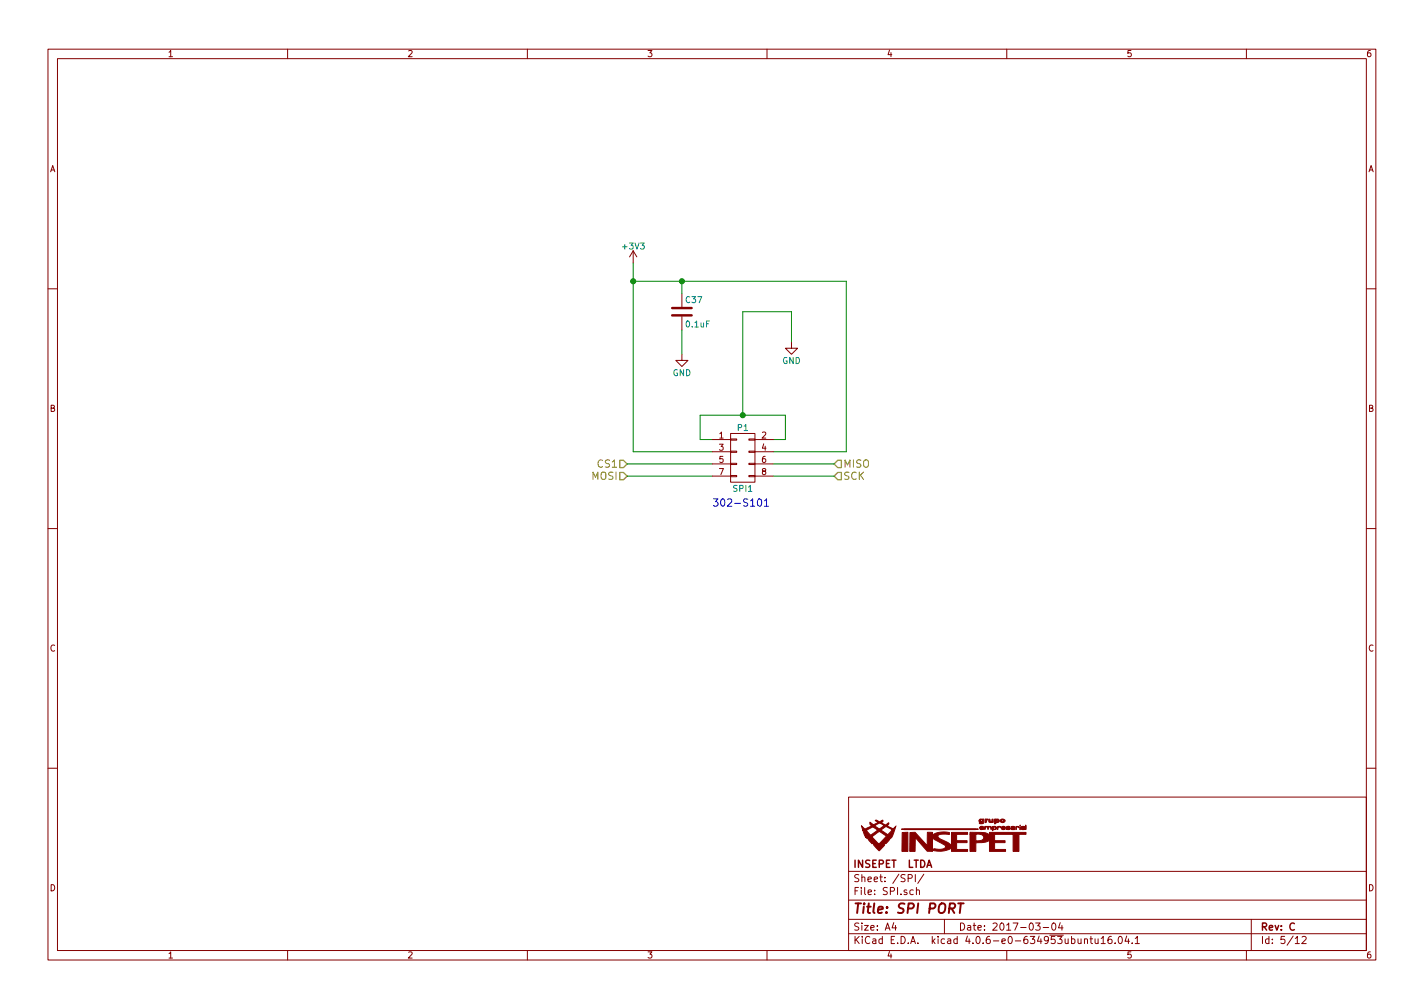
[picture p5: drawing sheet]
<svg xmlns="http://www.w3.org/2000/svg" width="297mm" height="210mm" viewBox="0 0 297 210" stroke-linecap="round" stroke-linejoin="round" font-family="sans-serif">
<g fill="none" stroke="#840000" stroke-width=".21">
<path d="M10 10.3h277v189.9h-277zM12 12.2h273v186.1h-273zM60 10.3v1.9M110 10.3v1.9M160 10.3v1.9M210 10.3v1.9M260 10.3v1.9M132.1 52.3l-.8 1.3M132.1 52.3v2.6M132.1 52.3l.7 1.3M10 60.2h2M142.2 73.9v1.3h1.3l-1.3 1.2-1.2-1.2h1.2"/>
<path d="M142.2 61.2v2.8M142.2 66v2.8M165.1 71.4v1.2h1.3l-1.3 1.3-1.3-1.3h1.3M285 60.2h2M148.6 91.7h3.8M148.6 94.2h3.8M148.6 96.8h3.8M148.6 99.3h3.8M152.4 99.2h1.3v.2h-1.3zM152.4 96.6h1.3v.3h-1.3zM152.4 94.1h1.3v.3h-1.3zM152.4 91.6h1.3v.2h-1.3z"/>
<path d="M152.4 90.4h5.1v10.2h-5.1zM156.2 99.2h1.3v.2h-1.3zM156.2 96.6h1.3v.3h-1.3zM156.2 94.1h1.3v.3h-1.3zM156.2 91.6h1.3v.2h-1.3zM157.5 91.7h3.8M157.5 94.2h3.8M157.5 96.8h3.8M157.5 99.3h3.8M10 110.3h2M285 110.3h2M10 160.2h2"/>
<path d="M177 166.3h108v32h-108zM285 160.2h2M60 198.3v1.9M110 198.3v1.9M160 198.3v1.9M177 194.8h108M177 191.8h108M177 187.8h108M177 181.8h108M186.4 192.5l-.3 1h.9M186.8 193v1M189.4 183.2l.7-.1 .2-.2-.1-.3-.2-.2h-.6v1.5"/>
<path d="M190.5 185.7l-.4-.1-.3 .3 .1 .6 .2 .1 .4-.1M190.9 182.4v1.5M191.2 185.7l.2-.1 .3 .1 .1 .9M191.2 185.1v1.5M192.7 182.3l-1.3 2M197 191.8v3M210 198.3v1.9M216 192.5h1l-.5 .6 .4 .1v.7l-.2 .1-.7-.1M217.6 193.5h1.1M219.5 192.7l.2-.2a.8 .8 0 0 1 .6 .8 .8 .8 0 0 1-.6 .7l-.3-.5zM221.2 192.5l-.4 1h.9M221.5 193v1"/>
<path d="M226.2 196l.2-.2 .4 .1v.9M226.2 195.8v1M227.4 195.8h.5M227.6 195.3v1.3l.3 .2M228.4 195.8l.1 .9 .4 .1 .2-.1M229.1 195.8v1M229.7 195.8l.4-.5v1.5M229.7 196.8h.9M231.8 195.3l-.4 .1a1.11 1.11 0 0 0-.1 1.3l.4 .1 .2-.1 .1-.5-.3-.3-.4 .1-.2 .2M232.6 196.7v.1M233.4 195.5l.2-.2a.8 .8 0 0 1 .5 .8 .8 .8 0 0 1-.5 .7l-.4-.5zM235 195.2l-.3 1.1h.9"/>
<path d="M235.4 195.8v1M236.2 196.7v.1M236.8 195.8l.4-.5v1.5M236.8 196.8h.9M260 198.3v1.9M261 191.8v6.5M270.2 195.8l.4-.5v1.5M270.2 196.8h.8M271.6 195.5l.6-.2 .3 .5-1 1h1"/>
</g>
<path d="M199.9 188.4h1.1M200.4 188.4l-.2 2" fill="none" stroke="#840000" stroke-width=".41"/>
<path d="M140.2 65.8h4.1M140.2 64.3h4.1" fill="none" stroke="#840000" stroke-width=".51"/>
<path d="M129.3 96h.7l.8 .8-.8 .7h-.7zM129.3 98.5h.7l.8 .8-.8 .8h-.7zM174.8 96h.7v1.5h-.7l-.8-.7zM174.8 98.5h.7v1.6h-.7l-.8-.8z" fill="none" stroke="#848400" stroke-width=".25"/>
<path d="M132.1 54.9v39.3h16.5M132.1 58.7h44.4v35.5h-15.2M142.2 58.7v2.5M142.2 68.8v5.1M165.1 71.4v-6.4h-10.2v21.6M130.8 96.8h17.8M130.8 99.3h17.8M148.6 91.7h-2.6v-5.1h17.8v5.1h-2.5M161.3 96.8h12.7M161.3 99.3h12.7" fill="none" stroke="#008400" stroke-width=".21"/>
<g fill="#008400" stroke="#008400" stroke-width=".25">
<circle cx="132.1" cy="58.7" r=".51"/>
<circle cx="142.2" cy="58.7" r=".51"/>
<circle cx="154.9" cy="86.6" r=".51"/>
</g>
<path d="M158.1 104.2l.3-.1a.81 .81 0 0 1 .5 .7 .81 .81 0 0 1-.5 .8l-.3-.2-.1-.4zM159.4 104.5l.5-.4v1.5M159.4 105.6h.9" fill="none" stroke="#0000c2" stroke-width=".21"/>
<g fill="#840000" stroke="#840000" stroke-width=".21">
<path d="M188.2 173.7l1.2-.1v4h-1.3z"/>
<path d="M212.8 172.1v.2z"/>
<path d="M212.8 172.4v.7z"/>
<path d="M213.9 172.1l.1 .9z"/>
<path d="M211.9 172.5l.6-.1 .1 .2-.6-.1-.1 .5z"/>
<path d="M205.5 170.8l.6 .1a.5 .5 0 0 0-.4 .6l-.2 .1z"/>
<path d="M208.1 172.4a.34 .34 0 0 1 .4-.1 .34 .34 0 0 1 .2 .4l-.2-.2h-.3l-.1 .5z"/>
<path d="M188.1 172.9l16 .1-8 .1-7.5-.1z"/>
<path d="M206.3 170.9h.2l.2 .5 .2-.1 .1-.4h.2v.6h-.8l-.2-.1z"/>
<path d="M205.4 172.4h1.2l.2 .1v.5l-.1-.5h-.5l-.1 .5-.1-.5h-.4l-.2 .5z"/>
<path d="M207 172.4h.7l.1 .5-.1 .1h-.5l-.1 .3-.1-.5a.4 .4 0 0 0 .5 .1 .4 .4 0 0 0 .2-.4h-.5v.3h-.2z"/>
<path d="M208.7 171a.51 .51 0 0 1 .6-.1 .51 .51 0 0 1 .3 .5l-.5 .2-.3-.1-.2-.2 .6 .1 .1-.3-.2-.1-.2 .3h-.3z"/>
<path d="M207.5 170.8h.2a.45 .45 0 0 1 .6 .1 .45 .45 0 0 1-.1 .6l-.4 .1-.1 .2-.2 .1v-.7h.3l.2 .2 .2-.2-.1-.1-.6 .1z"/>
<path d="M210.9 172.5l.7-.1 .1 .6h-.8v-.2l.3 .1 .4-.1h-.7l.7-.2z"/>
<path d="M209 172.5a.42 .42 0 0 1 .4-.2 .42 .42 0 0 1 .3 .4l-.7 .1h.7a.4 .4 0 0 1-.4 .3 .4 .4 0 0 1-.4-.3v-.2h.7h-.7z"/>
<path d="M204.4 172.5a.4 .4 0 0 1 .5-.2 .4 .4 0 0 1 .3 .4l-.7 .1a.43 .43 0 0 0 .7 .1l-.7 .1-.1-.4h.7h-.7z"/>
<path d="M209.9 172.5a.38 .38 0 0 1 .4-.2 .38 .38 0 0 1 .3 .3h-.5a.49 .49 0 0 1 .6 .3 .54 .54 0 0 1-.8-.1l.2 .1 .5-.1-.6-.1z"/>
<path d="M213.1 172.5l.6-.1 .1 .5-.6 .1-.2-.2 .3 .1 .4-.1h-.7l.1-.1 .6-.1z"/>
<path d="M204.3 171l.7-.2a.59 .59 0 0 1 .1 .9l-.7 .1-.1-.1h.6v-.2a.48 .48 0 0 1-.7-.3l.5 .2 .3-.2-.3-.2-.2 .2h-.3z"/>
<path d="M202.3 173.6l3.1 .1 1 .4v-.5h7.6v.4h-1.5v3.6h-1.2v-3.6h-3.8v1.4h2.2v.4h-2.2v1.4h2.3v.4h-3.4v-2.3l-.8 .4-2 .1v1.8h-1.3v-3.6h1.3v1.4h.5a.75 .75 0 0 0 .9-.3 .75 .75 0 0 0-.1-.9l-.7-.2h-1.9z"/>
<path d="M189.8 173.7l1.1-.1 2.5 2.8v-2.8h1.1v.6a4.2 4.2 0 0 1 3.5-.5v.4l-.2-.1a2.92 2.92 0 0 0-2.1 .3 1.4 1.4 0 0 0 1.2 1l.9 .5 .7 .5v-2.7h3.3v.4h-2.3v1.4h2.2v.4h-2.2v1.4h2.3v.4h-3.3v-.8a4 4 0 0 1-3.8 .5l.2-.3a2.44 2.44 0 0 0 2.3-.3l-.1-.4-2.6-1.5v2.8h-1.1l-2.5-2.9v2.9h-1.1z"/>
<path d="M179.7 172.2l.7 .7 1.4-.7h.6l1 .7 1-.7-.9-.5-1.1 .5h-.6l-.3-.3v-.4l.7 .5 1-.5-.6-.3 .1-.1 .7 .3 .7-.3 .1 .2-.4 .3 .9 .5 .6-.5 .1 .3-.3 .4 1.2 .6 .5-.5-.1 .6a3.1 3.1 0 0 1-1.1 2l-.8 1-.2-.2-.1 .5-1.2 1.1-1.1-1.1v-.5l-.3 .2-.8-1-.6-.5h1.4l1.4 1.5 1.6-1.6-1.5-1-1.5 1.1h-1.4l-.5-1.3h.7l.9 1 1.4-1.1h.8l1.4 1 .9-1-1.3-.7-1 .7h-.8l-.2-.2a.89 .89 0 0 0-1.5 0l-.6 .3h-.7z"/>
</g>
<text font-size="2.8" fill="#840000" x="178" y="190.5">Title: SPI PORT</text>
<g font-size="2.1" fill="#848400">
<text x="123.4" y="100.1">MOSI</text>
<text x="124.7" y="97.5">CS1</text>
<text x="175.9" y="97.5">MISO</text>
<text x="175.9" y="100.1">SCK</text>
</g>
<text font-size="2.1" fill="#0000c2" x="148.6" y="105.7">302-S101</text>
<g font-size="2.1" fill="#840000">
<text x="178" y="184">Sheet: /SPI/</text>
<text x="178" y="181">INSEPET LTDA</text>
<text x="178" y="186.7">File: SPI.sch</text>
<text x="178" y="196.9">KiCad E.D.A. kicad 4.0.6-e0-634953ubuntu16.04.1</text>
<text x="178" y="194.1">Size: A4</text>
<text x="200" y="194.1">Date: 2017-03-04</text>
<text x="263" y="194.1">Rev: C</text>
<text x="263" y="196.9">Id: 5/12</text>
</g>
<g font-size="1.8" fill="#840000">
<text x="35" y="11.9">1</text>
<text x="85" y="11.9">2</text>
<text x="135" y="11.9">3</text>
<text x="185" y="11.9">4</text>
<text x="235" y="11.9">5</text>
<text x="285" y="11.9">6</text>
<text x="10.4" y="35.9">A</text>
<text x="285.4" y="35.9">A</text>
<text x="10.4" y="85.9">B</text>
<text x="285.4" y="85.9">B</text>
<text x="150" y="91.4">1</text>
<text x="150" y="94">3</text>
<text x="158.9" y="91.4">2</text>
<text x="158.9" y="94">4</text>
<text x="150" y="96.5">5</text>
<text x="150" y="99.1">7</text>
<text x="158.9" y="96.5">6</text>
<text x="158.9" y="99.1">8</text>
<text x="10.4" y="135.9">C</text>
<text x="285.4" y="135.9">C</text>
<text x="10.4" y="185.9">D</text>
<text x="285.4" y="185.9">D</text>
<text x="35" y="199.9">1</text>
<text x="85" y="199.9">2</text>
<text x="135" y="199.9">3</text>
<text x="185" y="199.9">4</text>
<text x="235" y="199.9">5</text>
<text x="285" y="199.9">6</text>
</g>
<g font-size="1.8" fill="#008484">
<text x="130" y="52">+3V3</text>
<text x="143.1" y="63.2">C37</text>
<text x="143.2" y="68.3">0.1uF</text>
<text x="163.1" y="75.9">GND</text>
<text x="140.3" y="78.4">GND</text>
<text x="153.9" y="89.9">P1</text>
<text x="153" y="102.6">SPI1</text>
</g>
</svg>
